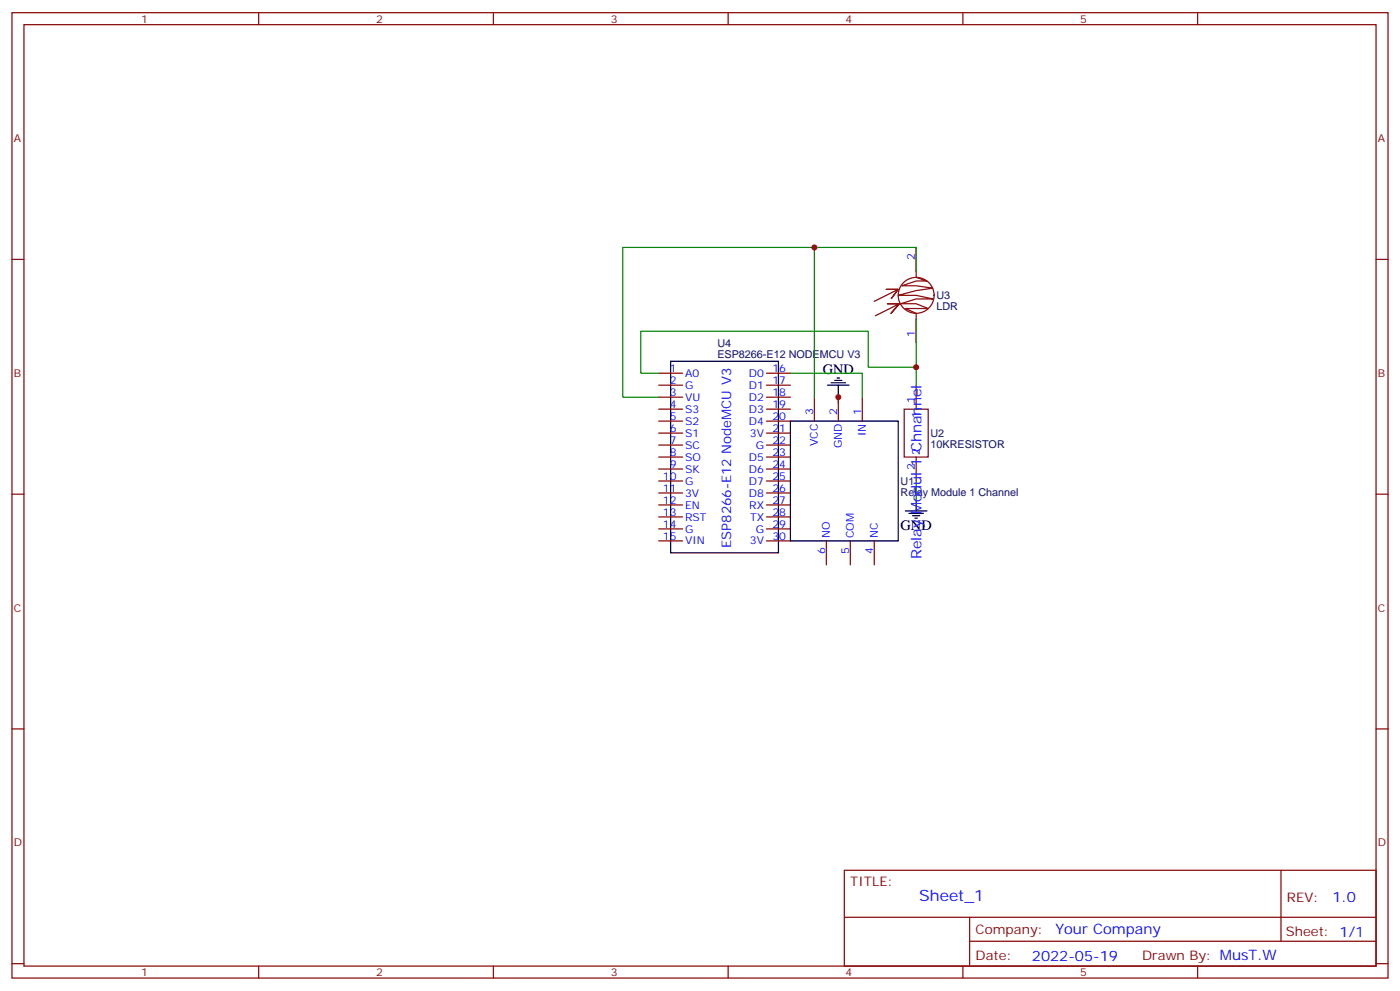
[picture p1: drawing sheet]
<svg xmlns="http://www.w3.org/2000/svg" width="412mm" height="292mm" viewBox="0 0 412 292" stroke-linecap="round" stroke-linejoin="round" font-family="sans-serif">
<g fill="none" stroke="#870000" stroke-width=".35">
<path d="M3.5 3.7h405.4v284.4h-405.4zM7.1 7.3h398.2v277.3h-398.2zM76.2 3.7v3.6M145.3 3.7v3.6M214.5 3.7v3.6M283.6 3.7v3.6M352.8 3.7v3.6M3.5 76.4h3.6M269.9 72.9v8.8l3.1 1.1h-3.1l-4.3 1.4h4.3l4.9 .7-4.9 .7-5.3 1.4h5.3l4.9 1.1h-4.9l-4.6 1.4h4.6l3.5 1.4h-6.7l3.2 1.4v8.8M405.3 76.4h3.6M264.6 85.2h-3.5h3.5l-2.1 2.9 2.1-2.9-7.1 3.6M264.9 89.5h-3.5h3.5l-2.4 2.8 2.4-2.8-7 3.5"/>
<path d="M194 109.9h7.1M194 113.5h7.1M194 117h7.1M225.8 109.9h7M225.8 113.5h7M225.8 117h7M239.9 117v7M246.9 117v7M254 117v7M269.9 113.5v7M194 120.5h7.1M194 124h7.1"/>
<path d="M194 127.6h7.1M194 131.1h7.1M194 134.6h7.1M194 138.1h7.1M225.8 120.5h7M225.8 124h7M225.8 127.6h7M225.8 131.1h7M225.8 134.6h7M225.8 138.1h7M269.9 134.6v7.1M3.5 145.6h3.6"/>
<path d="M194 141.7h7.1M194 145.2h7.1M194 148.7h7.1M194 152.3h7.1M194 155.8h7.1M194 159.3h7.1M225.8 141.7h7M225.8 145.2h7M225.8 148.7h7M225.8 152.3h7M225.8 155.8h7M225.8 159.3h7"/>
<path d="M243.4 159.3v7.1M250.5 159.3v7.1M257.5 159.3v7.1M405.3 145.6h3.6M3.5 214.7h3.6M405.3 214.7h3.6M248.7 256.3h156.6v28.3h-156.6zM377.3 256.4v20.8M248.7 270.2h156.5M285.6 277.2h119.6M285.6 270.2v14.1M3.5 283.8h3.6"/>
<path d="M76.2 284.6v3.5M145.3 284.6v3.5M214.5 284.6v3.5M283.6 284.6v3.5M352.8 284.6v3.5M405.3 283.8h3.6"/>
<circle cx="269.9" cy="87" r="5.3"/>
</g>
<path d="M266.3 120.5h7.1v14.1h-7.1z" fill="none" stroke="#603" stroke-width=".35"/>
<path d="M239.9 72.9v44.1M269.9 79.9v-7h-86.5v44.1h10.6M269.9 94.1v19.4M232.8 109.9h21.2v7.1M246.9 117v1.7M269.9 108.2h-14.1v-10.6h-67.1v12.3h5.3M269.9 141.7v5.3" fill="none" stroke="#008700" stroke-width=".35"/>
<path d="M197.6 106.4h31.7v56.4h-31.7zM243.8 113.5h6.3M244.8 112.7h4.3M245.9 112h2.1M246.6 111.3h.7M246.9 113.5v3.5M232.8 124h31.8v35.3h-31.8zM266.7 150.5h6.3M267.8 151.2h4.2M268.8 151.9h2.1M269.5 152.6h.7M269.9 147v3.5" fill="none" stroke="#000" stroke-width=".35"/>
<g fill="#c00">
<circle cx="269.9" cy="108.2" r=".88"/>
<circle cx="246.9" cy="117" r=".88"/>
<circle cx="239.9" cy="72.9" r=".88"/>
</g>
<text font-size="4.6" fill="#00f" x="270.8" y="265.4">Sheet_1</text>
<g font-size="4.2">
<text x="242.4" y="110.3">GND</text>
<text x="265.3" y="156.1">GND</text>
</g>
<g font-size="4.2" fill="#00f">
<text x="271.5" y="164.7" transform="rotate(-90 271.5 164.7)">Relay Modul 1 Chnannel</text>
<text x="392.5" y="265.6">1.0</text>
<text x="310.9" y="275.2">Your Company</text>
<text x="304" y="283">2022-05-19</text>
</g>
<text font-size="3.9" fill="#00f" x="215.4" y="161.4" transform="rotate(-90 215.4 161.4)">ESP8266-E12 NodeMCU V3</text>
<g font-size="3.9" fill="#800">
<text x="250.5" y="260.9">TITLE:</text>
<text x="379.1" y="265.6">REV:</text>
<text x="287.4" y="275.1">Company:</text>
<text x="378.7" y="275.7">Sheet: 1/1</text>
<text x="287.4" y="282.8">Date:</text>
<text x="336.4" y="282.9">Drawn By: MusT.W</text>
</g>
<g font-size="3.2" fill="#800">
<text x="41.6" y="6.7">1</text>
<text x="110.8" y="6.7">2</text>
<text x="179.9" y="6.7">3</text>
<text x="249.1" y="6.7">4</text>
<text x="318.2" y="6.7">5</text>
<text x="4.1" y="41.8">A</text>
<text x="405.9" y="41.8">A</text>
<text x="4.1" y="111">B</text>
<text x="405.9" y="111">B</text>
<text x="4.1" y="180.1">C</text>
<text x="405.9" y="180.1">C</text>
<text x="4.1" y="249.3">D</text>
<text x="405.9" y="249.3">D</text>
<text x="41.6" y="287.5">1</text>
<text x="110.8" y="287.5">2</text>
<text x="179.9" y="287.5">3</text>
<text x="249.1" y="287.5">4</text>
<text x="318.2" y="287.5">5</text>
</g>
<g font-size="3.2" fill="#00f">
<text x="269.5" y="76.7" transform="rotate(-90 269.5 76.7)">2</text>
<text x="269.5" y="99.3" transform="rotate(-90 269.5 99.3)">1</text>
<text x="197.3" y="109.6">1</text>
<text x="197.3" y="113.1">2</text>
<text x="201.8" y="111">A0</text>
<text x="220.6" y="111">D0</text>
<text x="227.5" y="109.6">16</text>
<text x="227.5" y="113.1">17</text>
<text x="197.3" y="116.6">3</text>
<text x="201.8" y="114.5">G</text>
<text x="201.8" y="118">VU</text>
<text x="220.6" y="114.5">D1</text>
<text x="220.6" y="118">D2</text>
<text x="227.5" y="116.6">18</text>
<text x="269.5" y="118.7" transform="rotate(-90 269.5 118.7)">1</text>
<text x="197.3" y="120.2">4</text>
<text x="197.3" y="123.7">5</text>
<text x="201.8" y="121.6">S3</text>
<text x="201.8" y="125.1">S2</text>
<text x="220.6" y="121.6">D3</text>
<text x="220.6" y="125.1">D4</text>
<text x="227.5" y="120.2">19</text>
<text x="227.5" y="123.7">20</text>
<text x="239.5" y="122.3" transform="rotate(-90 239.5 122.3)">3</text>
<text x="246.6" y="122.3" transform="rotate(-90 246.6 122.3)">2</text>
<text x="253.6" y="122.3" transform="rotate(-90 253.6 122.3)">1</text>
<text x="270.9" y="123.2" transform="rotate(-90 270.9 123.2)">1</text>
<text x="197.3" y="127.2">6</text>
<text x="197.3" y="130.7">7</text>
<text x="201.8" y="128.6">S1</text>
<text x="220.9" y="128.6">3V</text>
<text x="227.5" y="127.2">21</text>
<text x="227.5" y="130.7">22</text>
<text x="240.9" y="131.3" transform="rotate(-90 240.9 131.3)">VCC</text>
<text x="255.1" y="128.4" transform="rotate(-90 255.1 128.4)">IN</text>
<text x="197.3" y="134.3">8</text>
<text x="197.3" y="137.8">9</text>
<text x="201.8" y="132.2">SC</text>
<text x="201.8" y="135.7">SO</text>
<text x="220.6" y="135.7">D5</text>
<text x="222.6" y="132.2">G</text>
<text x="227.5" y="134.3">23</text>
<text x="227.5" y="137.8">24</text>
<text x="248" y="132" transform="rotate(-90 248 132)">GND</text>
<text x="270.9" y="133.9" transform="rotate(-90 270.9 133.9)">2</text>
<text x="195.3" y="141.3">10</text>
<text x="201.8" y="139.2">SK</text>
<text x="201.8" y="142.7">G</text>
<text x="220.6" y="139.2">D6</text>
<text x="220.6" y="142.7">D7</text>
<text x="227.5" y="141.3">25</text>
<text x="269.5" y="138.4" transform="rotate(-90 269.5 138.4)">2</text>
<text x="195.3" y="144.9">11</text>
<text x="195.3" y="148.4">12</text>
<text x="201.8" y="146.3">3V</text>
<text x="201.8" y="149.8">EN</text>
<text x="220.6" y="146.3">D8</text>
<text x="220.7" y="149.8">RX</text>
<text x="227.5" y="144.9">26</text>
<text x="227.5" y="148.4">27</text>
<text x="195.3" y="151.9">13</text>
<text x="195.3" y="155.4">14</text>
<text x="201.8" y="153.3">RST</text>
<text x="220.9" y="153.3">TX</text>
<text x="227.5" y="151.9">28</text>
<text x="227.5" y="155.4">29</text>
<text x="195.3" y="159">15</text>
<text x="201.8" y="156.8">G</text>
<text x="201.8" y="160.4">VIN</text>
<text x="220.9" y="160.4">3V</text>
<text x="222.6" y="156.8">G</text>
<text x="227.5" y="159">30</text>
<text x="244.5" y="158.6" transform="rotate(-90 244.5 158.6)">NO</text>
<text x="251.5" y="158.6" transform="rotate(-90 251.5 158.6)">COM</text>
<text x="258.6" y="158.6" transform="rotate(-90 258.6 158.6)">NC</text>
<text x="243.1" y="163.1" transform="rotate(-90 243.1 163.1)">6</text>
<text x="250.1" y="163.1" transform="rotate(-90 250.1 163.1)">5</text>
<text x="257.2" y="163.1" transform="rotate(-90 257.2 163.1)">4</text>
</g>
<g font-size="3.2" fill="#000080">
<text x="275.9" y="88.1">U3</text>
<text x="275.9" y="91.2">LDR</text>
<text x="211.3" y="105.3">ESP8266-E12 NODEMCU V3</text>
<text x="211.3" y="102.1">U4</text>
<text x="274.1" y="131.8">10KRESISTOR</text>
<text x="274.1" y="128.6">U2</text>
<text x="265.3" y="142.8">U1</text>
<text x="265.3" y="146">Relay Module 1 Channel</text>
</g>
</svg>
